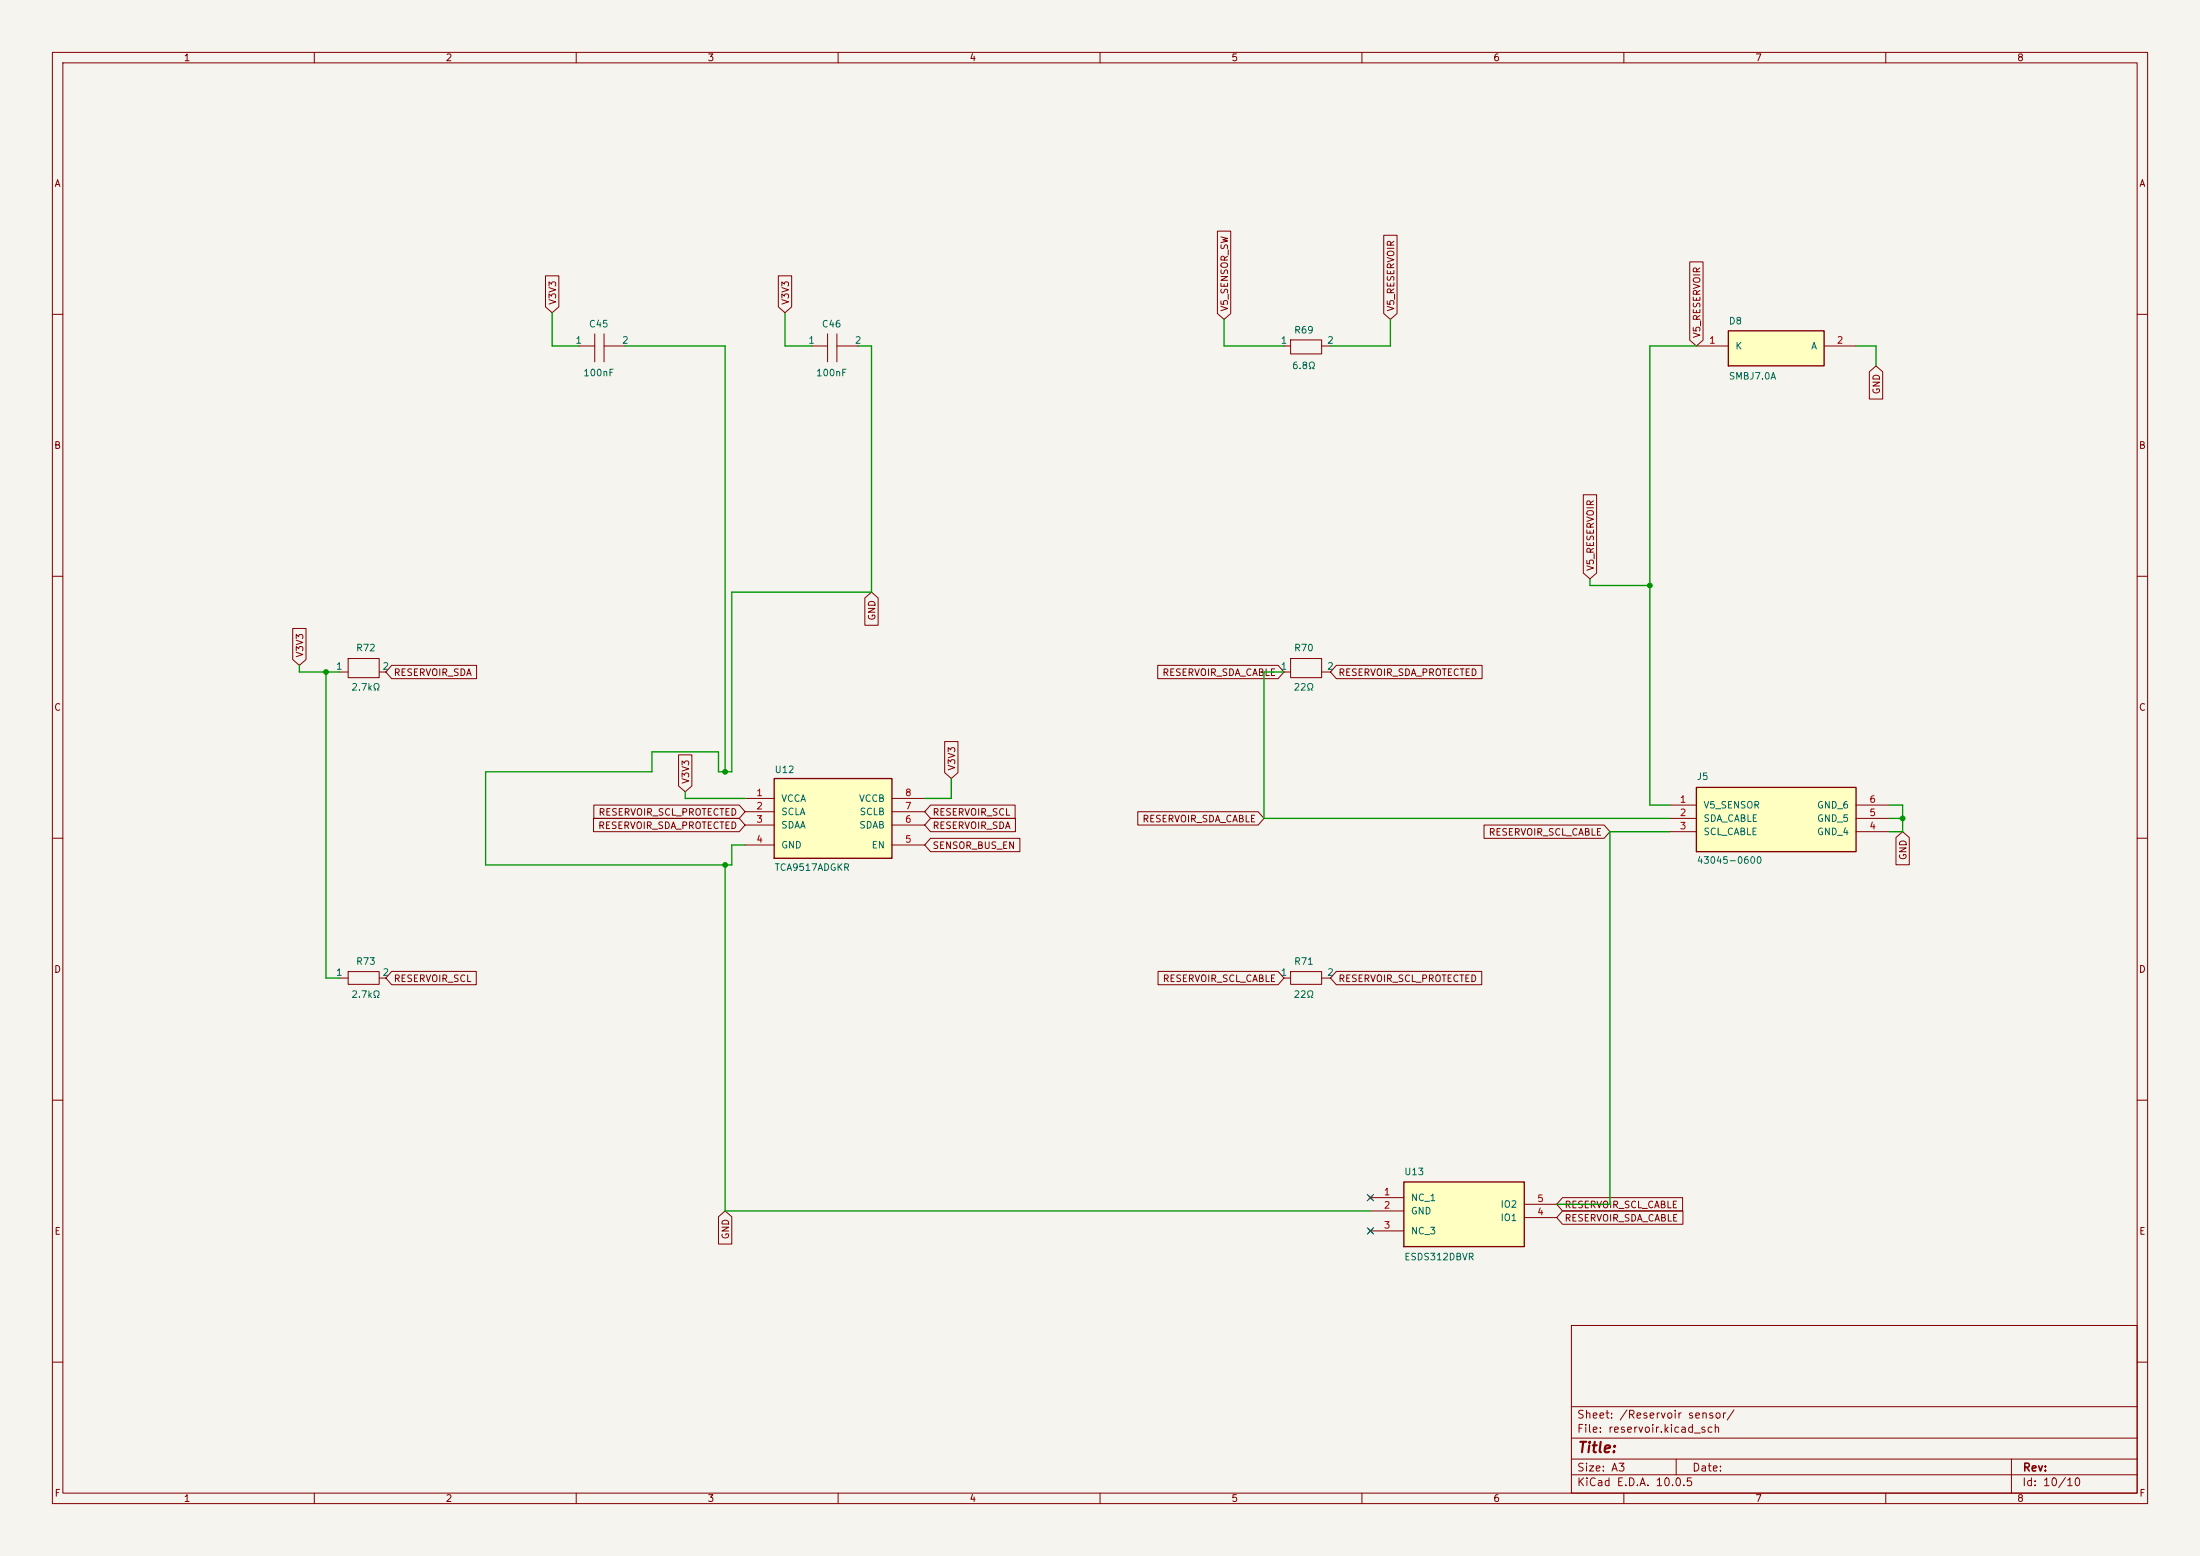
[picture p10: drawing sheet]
<svg xmlns="http://www.w3.org/2000/svg" width="420mm" height="297mm" viewBox="0 0 420 297" stroke-linecap="round" stroke-linejoin="round" font-family="sans-serif">
<path d="M0 0h420v297h-420z" fill="#f5f4ef" stroke="#f5f4ef" stroke-width=".19"/>
<g fill="none" stroke="#840000" stroke-width=".19">
<path d="M10 10h400v277h-400zM12 12h396v273h-396zM60 10v2M110 10v2M160 10v2M210 10v2M260 10v2M310 10v2M360 10v2M10 60h2M408 60h2M10 110h2"/>
<path d="M408 110h2M10 160h2M408 160h2M10 210h2M408 210h2M300 253h108v32h-108zM10 260h2M300 278.5h108M300 274.5h108M300 268.5h108M320 278.5v3M384 278.5v6.5"/>
<path d="M408 260h2M60 285v2M110 285v2M160 285v2M210 285v2M260 285v2M300 281.5h108M310 285v2M360 285v2"/>
</g>
<path d="M268 225.6h23v12.3h-23z" fill="#ffffc2"/>
<path d="M268 225.6h23v12.3h-23z" fill="none" stroke="#840000" stroke-width=".25"/>
<path d="M261.2 228.2l.8 .8M261.2 234.6l.8 .7M261.6 228.6h6.4M261.6 231.1h6.4M261.6 234.9h6.4M262 228.2l-.8 .8M262 234.6l-.8 .7M291 232.4h6.2M291 229.9h6.2" fill="none" stroke="#840000" stroke-width=".19"/>
<path d="M147.8 148.6h22.5v15.2h-22.5z" fill="#ffffc2"/>
<path d="M147.8 148.6h22.5v15.2h-22.5z" fill="none" stroke="#840000" stroke-width=".25"/>
<g fill="none" stroke="#840000" stroke-width=".19">
<path d="M110.5 66h3M113.5 63.7v5.4M115.3 63.7v5.4M115.3 66h4.1M154.9 66h3.1M158 63.7v5.4M159.8 63.7v5.4M159.8 66h4M64.8 128.3h1.7M66.5 125.7h5.9v3.6h-5.9zM72.4 128.3h1.3M245.1 128.3h1.3"/>
<path d="M246.4 125.7h5.9v3.6h-5.9zM252.3 128.3h1.7M142.2 152.4h5.6M142.2 154.9h5.6M142.2 157.5h5.6M170.3 152.4h6.2M170.3 154.9h6.2M170.3 157.5h6.2M142.2 161.3h5.6M170.3 161.3h6.2M64.8 186.7h1.7M66.5 185.5h5.9v2.4h-5.9z"/>
<path d="M72.4 186.7h1.3"/>
</g>
<path d="M329.9 63.1h18.3v6.7h-18.3z" fill="#ffffc2"/>
<path d="M329.9 63.1h18.3v6.7h-18.3z" fill="none" stroke="#840000" stroke-width=".25"/>
<path d="M245.1 66h1.3M246.4 64.9h5.9v2.7h-5.9zM252.3 66h1.7M323.8 66h6.1M348.2 66h6.1" fill="none" stroke="#840000" stroke-width=".19"/>
<path d="M323.8 150.3h30.5v12.3h-30.5z" fill="#ffffc2"/>
<path d="M323.8 150.3h30.5v12.3h-30.5z" fill="none" stroke="#840000" stroke-width=".25"/>
<g fill="none" stroke="#840000" stroke-width=".19">
<path d="M104.1 52.6h2.6v6l-1.3 1.1-1.3-1.1zM148.6 52.6h2.5v6l-1.2 1.1-1.3-1.1zM232.4 44.1h2.6v15.7l-1.3 1.2-1.3-1.2zM264.2 44.9h2.5v14.9l-1.3 1.2-1.2-1.2zM322.6 50h2.5v14.9l-1.3 1.1-1.2-1.1zM356.9 71l1.2-1.1 1.3 1.1v5.2h-2.5zM302.3 94.4h2.5v15l-1.3 1.1-1.2-1.1zM55.9 120h2.5v5.9l-1.3 1.1-1.2-1.1zM165.1 114.1l1.3-1.1 1.2 1.1v5.2h-2.5zM74.8 127h16.2v2.5h-16.2l-1.1-1.2zM221 127h23l1.1 1.3-1.1 1.2h-23zM255.1 127h27.8v2.5h-27.8l-1.1-1.2z"/>
<path d="M113.3 156.2h27.8l1.1 1.3-1.1 1.3h-27.8zM113.4 153.7h27.7l1.1 1.2-1.1 1.3h-27.7zM129.5 144.1h2.6v5.9l-1.3 1.1-1.3-1.1zM177.6 156.2h16.3v2.6h-16.3l-1.1-1.3zM177.6 153.7h16.2v2.5h-16.2l-1.1-1.3zM180.3 141.5h2.6v6l-1.3 1.1-1.3-1.1zM217.2 154.9h23l1.1 1.3-1.1 1.3h-23zM283.3 157.5h22.9l1.1 1.3-1.1 1.2h-22.9zM318.8 153.7h5M318.8 156.2h5M318.8 158.8h5M354.3 153.7h6.4"/>
<path d="M354.3 156.2h6.4M354.3 158.8h6.4M361.9 159.9l1.3-1.1 1.3 1.1v5.2h-2.6zM177.6 160h17.1v2.6h-17.1l-1.1-1.3zM74.8 185.4h16.1v2.6h-16.1l-1.1-1.3zM221.1 185.4h22.9l1.1 1.3-1.1 1.3h-22.9zM245.1 186.7h1.3M246.4 185.5h5.9v2.4h-5.9zM252.3 186.7h1.7M255.1 185.4h27.8v2.6h-27.8l-1.1-1.3zM137.2 232.3l1.2-1.2 1.3 1.2v5.2h-2.5zM298.3 231.1h23v2.6h-23l-1.1-1.3z"/>
<path d="M298.3 228.6h22.9v2.5h-22.9l-1.1-1.2z"/>
</g>
<g fill="none" stroke="#009600" stroke-width=".25">
<path d="M105.4 59.7v6.3h5.1M149.9 59.7v6.3h5M119.4 66h19v81.3M163.8 66h2.6v47h-26.7v34.3h-2.5v-3.8h-12.7v3.8h-31.8v17.8h47v-3.8h2.5M233.7 61v5h11.4M265.4 61v5h-11.4M323.8 66h-8.8v87.7h3.8M354.3 66h3.8v3.9M303.5 110.5v1.3h11.5M57.1 127v1.3h7.7M62.2 128.3v58.4h2.6M245.1 128.3h-3.8v27.9h77.5"/>
<path d="M130.8 151.1v1.3h11.4M181.6 148.6v3.8h-5.1M318.8 158.8h-11.5v71.1h-10.1M360.7 153.7h2.5v5.1h-2.5M360.7 156.2h2.5M138.4 165.1v66h123.2"/>
</g>
<path d="M261 234.3l1.2 1.3M261 228l1.2 1.2M262.2 234.3l-1.2 1.3M262.2 228l-1.2 1.2" fill="none" stroke="#000084" stroke-width=".19"/>
<g fill="#009600" stroke="#009600" stroke-width=".19">
<circle cx="62.2" cy="128.3" r=".46"/>
<circle cx="138.4" cy="165.1" r=".46"/>
<circle cx="315" cy="111.8" r=".46"/>
<circle cx="363.2" cy="156.2" r=".46"/>
<circle cx="138.4" cy="147.3" r=".46"/>
</g>
<text font-size="2" fill="#840000" x="301" y="277.8">Title:</text>
<g font-size="1.5" fill="#840000">
<text x="300.9" y="273.8">File: reservoir.kicad_sch</text>
<text x="300.9" y="271.1">Sheet: /Reservoir sensor/</text>
<text x="300.9" y="281.2">Size: A3</text>
<text x="322.9" y="281.2">Date:</text>
<text x="386" y="281.2">Rev:</text>
<text x="300.9" y="284">KiCad E.D.A. 10.0.5</text>
<text x="385.9" y="284">Id: 10/10</text>
</g>
<g font-size="1.3" fill="#840000">
<text x="35" y="12">1</text>
<text x="85" y="12">2</text>
<text x="135" y="12">3</text>
<text x="185" y="12">4</text>
<text x="235" y="12">5</text>
<text x="285" y="12">6</text>
<text x="335" y="12">7</text>
<text x="385" y="12">8</text>
<text x="10.3" y="36">A</text>
<text x="408.3" y="36">A</text>
<text x="106.5" y="58.3" transform="rotate(-90 106.5 58.3)">V3V3</text>
<text x="150.9" y="58.3" transform="rotate(-90 150.9 58.3)">V3V3</text>
<text x="234.7" y="59.6" transform="rotate(-90 234.7 59.6)">V5_SENSOR_SW</text>
<text x="266.5" y="59.6" transform="rotate(-90 266.5 59.6)">V5_RESERVOIR</text>
<text x="324.9" y="64.6" transform="rotate(-90 324.9 64.6)">V5_RESERVOIR</text>
<text x="359.2" y="75.4" transform="rotate(-90 359.2 75.4)">GND</text>
<text x="10.2" y="86">B</text>
<text x="408.2" y="86">B</text>
<text x="304.6" y="109.1" transform="rotate(-90 304.6 109.1)">V5_RESERVOIR</text>
<text x="167.4" y="118.6" transform="rotate(-90 167.4 118.6)">GND</text>
<text x="58.2" y="125.6" transform="rotate(-90 58.2 125.6)">V3V3</text>
<text x="75.1" y="129.3">RESERVOIR_SDA</text>
<text x="221.8" y="129.3">RESERVOIR_SDA_CABLE</text>
<text x="255.4" y="129.3">RESERVOIR_SDA_PROTECTED</text>
<text x="10.2" y="136">C</text>
<text x="408.2" y="136">C</text>
<text x="131.9" y="149.7" transform="rotate(-90 131.9 149.7)">V3V3</text>
<text x="182.7" y="147.2" transform="rotate(-90 182.7 147.2)">V3V3</text>
<text x="114.2" y="156">RESERVOIR_SCL_PROTECTED</text>
<text x="177.9" y="156">RESERVOIR_SCL</text>
<text x="114.1" y="158.5">RESERVOIR_SDA_PROTECTED</text>
<text x="177.9" y="158.5">RESERVOIR_SDA</text>
<text x="218" y="157.3">RESERVOIR_SDA_CABLE</text>
<text x="284.1" y="159.8">RESERVOIR_SCL_CABLE</text>
<text x="177.9" y="162.3">SENSOR_BUS_EN</text>
<text x="364.3" y="164.3" transform="rotate(-90 364.3 164.3)">GND</text>
<text x="10.2" y="186">D</text>
<text x="408.2" y="186">D</text>
<text x="75.1" y="187.7">RESERVOIR_SCL</text>
<text x="221.9" y="187.7">RESERVOIR_SCL_CABLE</text>
<text x="255.4" y="187.7">RESERVOIR_SCL_PROTECTED</text>
<text x="298.6" y="233.5">RESERVOIR_SDA_CABLE</text>
<text x="298.6" y="230.9">RESERVOIR_SCL_CABLE</text>
<text x="10.3" y="236">E</text>
<text x="139.5" y="236.7" transform="rotate(-90 139.5 236.7)">GND</text>
<text x="408.3" y="236">E</text>
<text x="10.3" y="286">F</text>
<text x="35" y="287">1</text>
<text x="85" y="287">2</text>
<text x="135" y="287">3</text>
<text x="185" y="287">4</text>
<text x="235" y="287">5</text>
<text x="285" y="287">6</text>
<text x="335" y="287">7</text>
<text x="385" y="287">8</text>
<text x="408.3" y="286">F</text>
</g>
<g font-size="1.3" fill="#006464">
<text x="109.8" y="65.9">1</text>
<text x="112.3" y="62.8">C45</text>
<text x="118.6" y="65.9">2</text>
<text x="154.2" y="65.9">1</text>
<text x="156.8" y="62.8">C46</text>
<text x="163.1" y="65.9">2</text>
<text x="244.4" y="65.9">1</text>
<text x="246.9" y="64">R69</text>
<text x="253.3" y="65.9">2</text>
<text x="329.9" y="62.2">D8</text>
<text x="246.6" y="70.8">6.8Ω</text>
<text x="331.2" y="67">K</text>
<text x="345.6" y="67">A</text>
<text x="111.2" y="72.1">100nF</text>
<text x="155.7" y="72.1">100nF</text>
<text x="329.9" y="72.8">SMBJ7.0A</text>
<text x="67.9" y="124.6">R72</text>
<text x="246.9" y="124.6">R70</text>
<text x="64" y="128.1">1</text>
<text x="72.9" y="128.1">2</text>
<text x="244.4" y="128.1">1</text>
<text x="253.3" y="128.1">2</text>
<text x="67" y="132.1">2.7kΩ</text>
<text x="246.9" y="132.1">22Ω</text>
<text x="147.8" y="147.9">U12</text>
<text x="323.8" y="149.2">J5</text>
<text x="149" y="153.4">VCCA</text>
<text x="149" y="155.9">SCLA</text>
<text x="163.9" y="153.4">VCCB</text>
<text x="164" y="155.9">SCLB</text>
<text x="325.1" y="154.6">V5_SENSOR</text>
<text x="346.8" y="154.6">GND_6</text>
<text x="149" y="158.4">SDAA</text>
<text x="163.9" y="158.4">SDAB</text>
<text x="325.1" y="157.2">SDA_CABLE</text>
<text x="325.1" y="159.7">SCL_CABLE</text>
<text x="346.8" y="159.7">GND_4</text>
<text x="346.8" y="157.2">GND_5</text>
<text x="147.8" y="166.5">TCA9517ADGKR</text>
<text x="149" y="162.3">GND</text>
<text x="166.3" y="162.3">EN</text>
<text x="323.8" y="165.2">43045-0600</text>
<text x="67.9" y="184.5">R73</text>
<text x="246.9" y="184.5">R71</text>
<text x="64" y="186.6">1</text>
<text x="67" y="190.8">2.7kΩ</text>
<text x="72.9" y="186.6">2</text>
<text x="244.4" y="186.6">1</text>
<text x="246.9" y="190.8">22Ω</text>
<text x="253.3" y="186.6">2</text>
<text x="268" y="224.6">U13</text>
<text x="269.2" y="229.6">NC_1</text>
<text x="269.2" y="232.1">GND</text>
<text x="286.4" y="233.4">IO1</text>
<text x="286.4" y="230.8">IO2</text>
<text x="269.2" y="235.9">NC_3</text>
<text x="268" y="240.9">ESDS312DBVR</text>
</g>
<g font-size="1.3" fill="#a90000">
<text x="326.2" y="65.9">1</text>
<text x="350.6" y="65.9">2</text>
<text x="144.3" y="152.3">1</text>
<text x="144.3" y="154.8">2</text>
<text x="172.7" y="154.8">7</text>
<text x="172.7" y="152.3">8</text>
<text x="320.6" y="153.5">1</text>
<text x="356.8" y="153.5">6</text>
<text x="144.3" y="157.3">3</text>
<text x="144.3" y="161.2">4</text>
<text x="172.7" y="161.2">5</text>
<text x="172.7" y="157.3">6</text>
<text x="320.6" y="156.1">2</text>
<text x="320.6" y="158.6">3</text>
<text x="356.8" y="158.6">4</text>
<text x="356.8" y="156.1">5</text>
<text x="264.1" y="228.5">1</text>
<text x="264.1" y="231">2</text>
<text x="293.4" y="232.3">4</text>
<text x="293.4" y="229.7">5</text>
<text x="264.1" y="234.8">3</text>
</g>
</svg>
